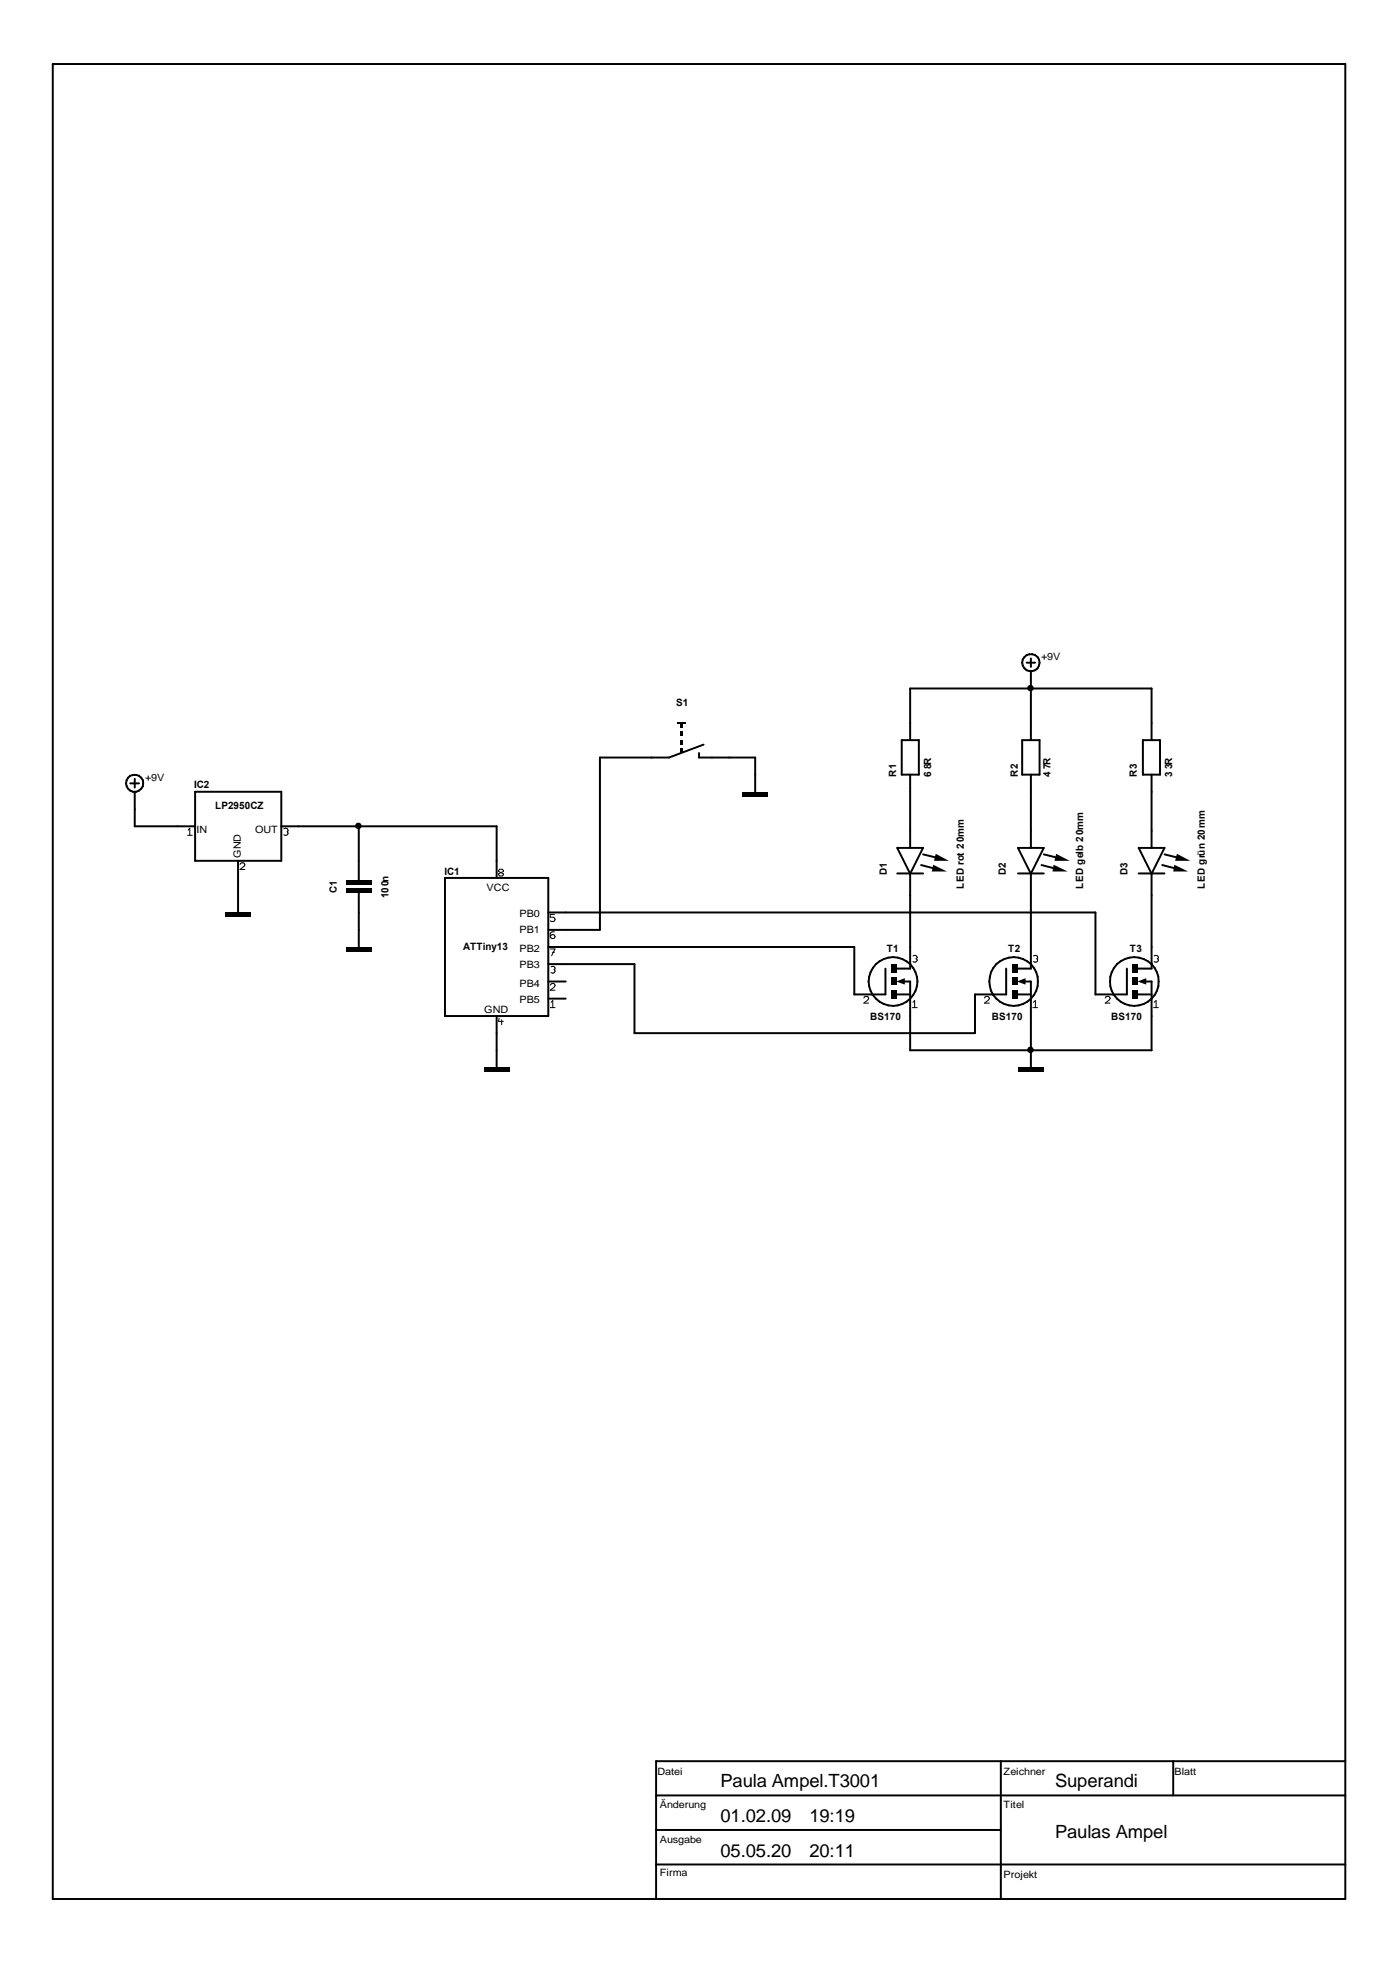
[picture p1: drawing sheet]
<svg xmlns="http://www.w3.org/2000/svg" width="210mm" height="297mm" viewBox="0 0 210 297" stroke-linecap="round" stroke-linejoin="round" font-family="sans-serif">
<g fill="none" stroke="#000" stroke-width=".3">
<path d="M8 9.7h194.9v276.7h-194.9zM154.8 100h1.3M155.4 99.3v1.3M19.6 118.2h1.4M20.3 117.5v1.3M20.3 119.4v5.2h9.1M29.4 119.4h13v10.4h-13zM105.4 113.6v.7h8.5v5.1M106.1 112.3l-5.2 2h-10.4v26h-7.8M136 111.6h2.6v5.2h-2.6zM137.2 111.6v-7.8h36.5v7.8M137.2 116.8v11.1"/>
<path d="M154.1 111.6h2.7v5.2h-2.7zM155.4 101.3v10.3M155.4 116.8v11.1M172.3 111.6h2.6v5.2h-2.6zM173.7 116.8v11.1M35.9 129.8v7.8M42.4 124.6h32.5v7.8M54.1 124.6v8.2M54.1 134.7v8.1M67.1 132.4h15.6v20.9h-15.6zM82.7 137.6h82.5v12.4h4.7v-3.9M135.3 131.7h3.9"/>
<path d="M135.3 127.9h3.9l-2 3.9zM137.2 131.8v14.3h-2M138.9 130.5l2.6 .7M139.2 128.9l2.6 .6M153.5 131.7h3.9M153.5 127.9h3.9l-2 3.9zM155.4 131.8v14.3h-2M157.1 130.5l2.6 .7M157.4 128.9l2.6 .6M171.7 131.7h3.9M171.7 127.9h3.9l-1.9 3.9zM173.7 131.8v14.3h-2.1"/>
<path d="M175.3 130.5l2.6 .7M175.6 128.9l2.6 .6M74.9 153.3v7.7M82.7 145.4h13v10.4h51.3v-5.8h4.7v-3.9M82.7 148h2.6M82.7 150.6h2.6M82.7 142.8h46.1v7.2h4.7v-3.9M135.2 150h2M136.3 148h.9v10.4h36.5v-10.4h-1M153.4 150h2M154.5 148h.9v13M171.6 150h2.1"/>
<path d="M98.9 276h52M98.9 270.8h104M150.9 265.6v20.8M176.9 265.6v5.2M202.9 265.6h-104v20.8M98.9 281.2h104"/>
<circle cx="155.5" cy="99.9" r="1.3"/>
<circle cx="20.3" cy="118.1" r="1.31"/>
<circle cx="134.7" cy="148" r="3.7"/>
<circle cx="152.8" cy="148" r="3.7"/>
<circle cx="171" cy="148" r="3.7"/>
</g>
<g fill="#000">
<path d="M140.7 130.4l2.1 1h-2.3zM141.1 128.8l2 1h-2.3zM158.9 130.4l2.1 1h-2.3zM159.3 128.8l2 1h-2.3zM177.1 130.4l2.1 1h-2.3zM177.5 128.8l2 1h-2.3zM135.1 148l1.3-.5v1zM153.3 148l1.3-.5v1zM171.5 148l1.3-.5v1z"/>
<path d="M102.2 108.9h1.3v.3h-1.3z" fill-rule="evenodd"/>
<path d="M102.7 109.1h.3v.6h-.3z" fill-rule="evenodd"/>
<path d="M102.7 110.4h.3v.6h-.3z" fill-rule="evenodd"/>
<path d="M102.7 111.6h.3v.7h-.3z" fill-rule="evenodd"/>
<path d="M102.7 112.9h.3v.7h-.3z" fill-rule="evenodd"/>
<path d="M111.9 119.4h3.9v.7h-3.9z" fill-rule="evenodd"/>
<path d="M34 137.6h3.8v.7h-3.8z" fill-rule="evenodd"/>
<path d="M52.2 134.1h3.8v.6h-3.8z" fill-rule="evenodd"/>
<path d="M52.2 132.8h3.8v.6h-3.8z" fill-rule="evenodd"/>
<path d="M52.2 142.8h3.8v.7h-3.8z" fill-rule="evenodd"/>
<path d="M134.4 145.4h.8v1.3h-.8z" fill-rule="evenodd"/>
<path d="M134.4 147.5h.8v1.1h-.8z" fill-rule="evenodd"/>
<path d="M134.4 149.3h.8v1.3h-.8z" fill-rule="evenodd"/>
<path d="M152.6 145.4h.8v1.3h-.8z" fill-rule="evenodd"/>
<path d="M152.6 147.5h.8v1.1h-.8z" fill-rule="evenodd"/>
<path d="M152.6 149.3h.8v1.3h-.8z" fill-rule="evenodd"/>
<path d="M170.8 145.4h.8v1.3h-.8z" fill-rule="evenodd"/>
<path d="M170.8 147.5h.8v1.1h-.8z" fill-rule="evenodd"/>
<path d="M170.8 149.3h.8v1.3h-.8z" fill-rule="evenodd"/>
<path d="M72.9 161h3.9v.7h-3.9z" fill-rule="evenodd"/>
<path d="M153.5 161h3.9v.7h-3.9z" fill-rule="evenodd"/>
<circle cx="155.4" cy="103.8" r=".49"/>
<circle cx="54" cy="124.6" r=".49"/>
<circle cx="155.4" cy="158.4" r=".49"/>
</g>
<g fill="none" stroke="#000" stroke-width=".15">
<path d="M28.3 126h.7M28.4 125.2l.2-.3v1.1M36.2 130.4a.38 .38 0 0 1 .4-.3 .38 .38 0 0 1 .3 .3l-.1 .2-.6 .6h.7M42.8 125a.38 .38 0 0 1 .4 0 .38 .38 0 0 1 .2 .3l-.1 .2M43.3 125.5h.1M43.3 125.5l.1 .2a.4 .4 0 0 1-.6 .2M75.2 131.3l.2-.2h.3l.2 .2v.1l-.7 .4v.2l.2 .1h.3l.2-.1v-.2l-.7-.4zM83.6 137.9h-.6v.4h.4l.3 .4a.45 .45 0 0 1-.7 .2M75.3 153.5l-.1 .6h.7M75.6 153.8v.8M83 148.6a.37 .37 0 0 1 .4-.3 .37 .37 0 0 1 .3 .4l-.7 .7h.7M83 152h.7"/>
<path d="M83 143.1h.7l-.5 1M83.1 145.8a.33 .33 0 0 1 .5 0 .33 .33 0 0 1 0 .5M83.1 151.2l.3-.3v1.1M83.3 143.6h.3M83.5 146.3h.1M83.6 140.6h-.5l-.1 .2v.5a.37 .37 0 0 0 .4 .3 .37 .37 0 0 0 .3-.4 .38 .38 0 0 0-.4-.2 .38 .38 0 0 0-.3 .2M83.6 146.3l.1 .2a.36 .36 0 0 1-.6 .2M130.3 150.5a.4 .4 0 0 1 .6-.1l.1 .1-.1 .3-.6 .5h.7M137.6 152h.7M137.7 144.2a.33 .33 0 0 1 .4-.1 .33 .33 0 0 1 .1 .5M137.7 151.2l.2-.3v1.1M138.1 144.6h.1"/>
<path d="M138.2 144.6l.1 .2a.38 .38 0 0 1-.2 .3 .38 .38 0 0 1-.4-.1M148.5 150.5a.37 .37 0 0 1 .4-.2 .37 .37 0 0 1 .3 .3l-.7 .7h.7M155.7 152h.8M155.8 144.2l.2-.1 .4 .1 .1 .2-.1 .2M155.8 151.2l.3-.3v1.1M156.3 144.6h.1M156.4 144.6l.1 .2-.1 .2-.2 .1-.4-.1M166.7 150.5l.1-.1a.38 .38 0 0 1 .3-.1 .38 .38 0 0 1 .3 .3l-.7 .7h.7M173.9 152h.8M174 151.2l.3-.3v1.1M174 144.2a.38 .38 0 0 1 .4-.1 .38 .38 0 0 1 .3 .3l-.1 .2M174.5 144.6h.1"/>
<path d="M174.6 144.6l.1 .3a.39 .39 0 0 1-.7 .1"/>
</g>
<g font-size="2.8">
<text x="108.7" y="269.5">Paula Ampel.T3001</text>
<text x="159.1" y="269.5">Superandi</text>
<text x="108.7" y="274.8">01.02.09</text>
<text x="122.1" y="274.8">19:19</text>
<text x="108.7" y="280.1">05.05.20</text>
<text x="122.1" y="280.1">20:11</text>
<text x="159.1" y="277.3">Paulas Ampel</text>
</g>
<g font-size="1.5">
<text x="157" y="99.5">+9V</text>
<text x="102" y="106.5">S1</text>
<text x="21.9" y="117.8">+9V</text>
<text x="29.3" y="118.9">IC2</text>
<text x="135.1" y="117.1" transform="rotate(-90 135.1 117.1)">R1</text>
<text x="140.4" y="117.1" transform="rotate(-90 140.4 117.1)">68R</text>
<text x="153.5" y="117.1" transform="rotate(-90 153.5 117.1)">R2</text>
<text x="158.4" y="117.1" transform="rotate(-90 158.4 117.1)">47R</text>
<text x="171.4" y="117.1" transform="rotate(-90 171.4 117.1)">R3</text>
<text x="176.7" y="117.1" transform="rotate(-90 176.7 117.1)">33R</text>
<text x="29.6" y="125.6">IN</text>
<text x="32.5" y="122.1">LP2950CZ</text>
<text x="38.5" y="125.6">OUT</text>
<text x="36.3" y="129.5" transform="rotate(-90 36.3 129.5)">GND</text>
<text x="67" y="131.9">IC1</text>
<text x="133.7" y="131.9" transform="rotate(-90 133.7 131.9)">D1</text>
<text x="151.7" y="131.9" transform="rotate(-90 151.7 131.9)">D2</text>
<text x="170" y="131.9" transform="rotate(-90 170 131.9)">D3</text>
<text x="50.8" y="134.8" transform="rotate(-90 50.8 134.8)">C1</text>
<text x="58.6" y="135.5" transform="rotate(-90 58.6 135.5)">100n</text>
<text x="73.4" y="134.4">VCC</text>
<text x="145.3" y="134.1" transform="rotate(-90 145.3 134.1)">LED rot 20mm</text>
<text x="163.3" y="134.1" transform="rotate(-90 163.3 134.1)">LED gelb 20mm</text>
<text x="181.7" y="134.1" transform="rotate(-90 181.7 134.1)">LED grün 20mm</text>
<text x="69.8" y="143.2">ATTiny13</text>
<text x="78.3" y="143.6">PB2</text>
<text x="78.3" y="140.8">PB1</text>
<text x="78.3" y="138.3">PB0</text>
<text x="133.7" y="143.6">T1</text>
<text x="152" y="143.6">T2</text>
<text x="170.4" y="143.6">T3</text>
<text x="78.3" y="146">PB3</text>
<text x="78.3" y="148.9">PB4</text>
<text x="73" y="152.8">GND</text>
<text x="78.3" y="151.3">PB5</text>
<text x="131.2" y="153.8">BS170</text>
<text x="149.6" y="153.8">BS170</text>
<text x="167.6" y="153.8">BS170</text>
<text x="99.1" y="267.8">Datei</text>
<text x="151.3" y="267.8">Zeichner</text>
<text x="177.1" y="267.8">Blatt</text>
<text x="99.5" y="272.7">Änderung</text>
<text x="151.3" y="272.7">Titel</text>
<text x="99.5" y="278">Ausgabe</text>
<text x="99.5" y="282.9">Firma</text>
<text x="151.3" y="283.3">Projekt</text>
</g>
</svg>
